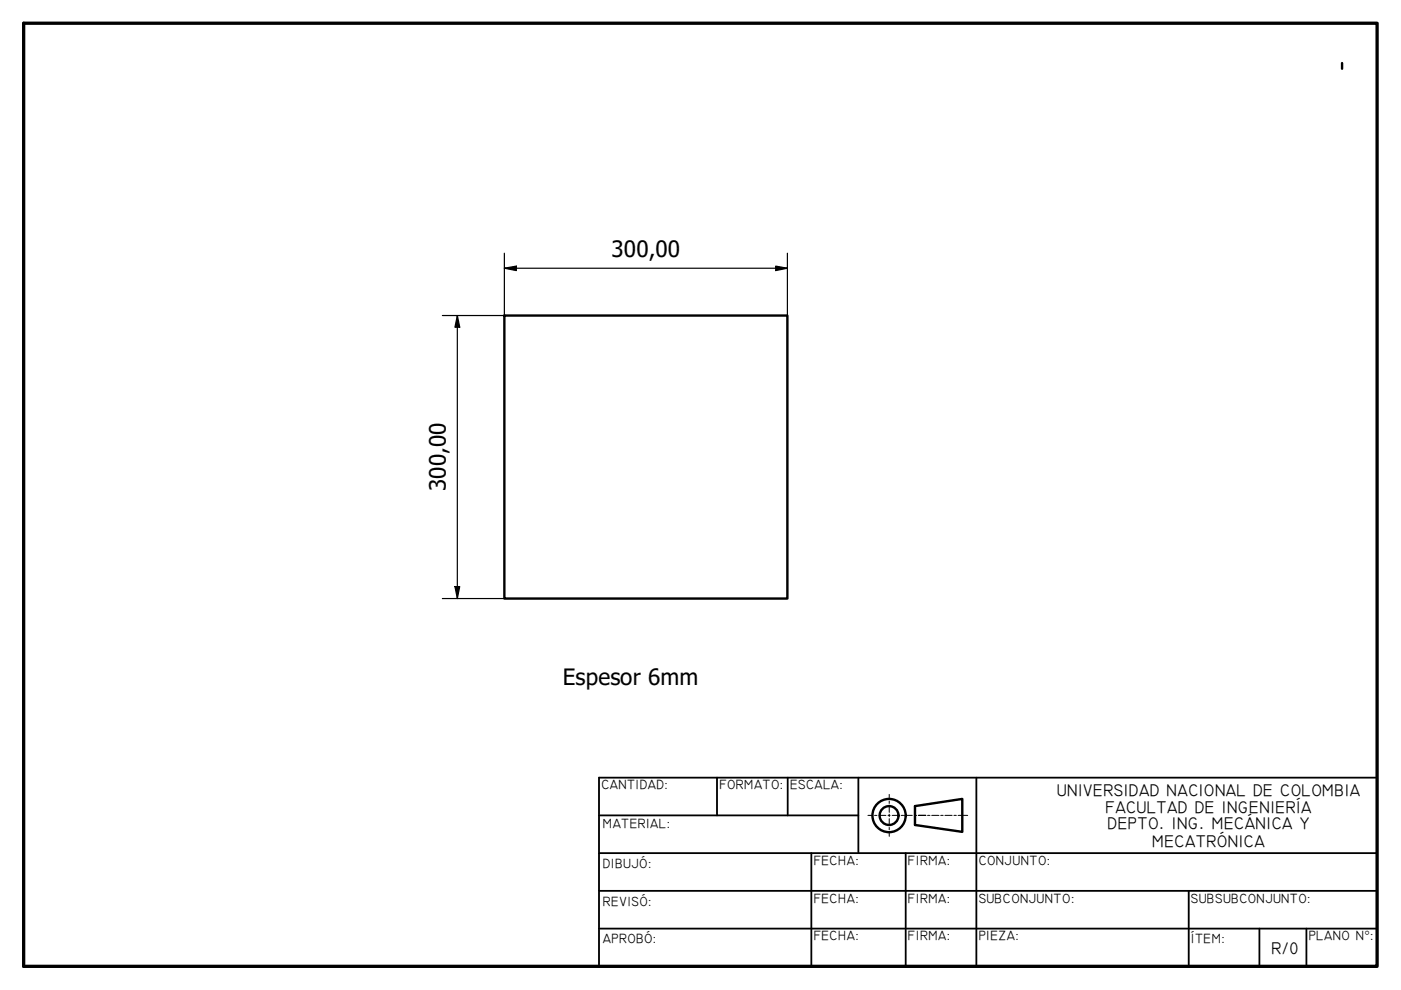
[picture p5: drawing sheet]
<svg xmlns="http://www.w3.org/2000/svg" width="297mm" height="210mm" viewBox="0 0 297 210" stroke-linecap="round" stroke-linejoin="round" font-family="sans-serif">
<!-- layer: Visible (ISO) -->
<path d="M284.5 13.4v1.2M106.9 66.9h60v60h-60z" fill="none" stroke="#000" stroke-width=".51"/>
<!-- layer: Border (ISO) -->
<path d="M5 4.9h287v200h-287z" fill="none" stroke="#000" stroke-width=".7"/>
<!-- layer: Title (ISO) -->
<g fill="none" stroke="#000" stroke-width=".38">
<path d="M127 172.9h55M127 164.9h165v40h-165zM152 164.9v8M167 164.9v8M182 164.9v15.9M207 164.9v40M127 180.9h165M127 188.9h165M127 196.9h165M172 180.9v24M192 180.9v24M252 188.9v16"/>
<path d="M267 196.9v8M277 196.9v8"/>
</g>
<g fill="none" stroke="#000" stroke-width=".21">
<path d="M184 172.9h1M185.4 172.9h.5M186.4 172.9h1.4M188.3 172.9h.4M188.5 168.4v1.1M188.5 176.4v.9M188.5 169.8v.5M188.5 170.7v1.5M188.5 172.6v.5M188.5 173.6v1.4M188.5 175.4v.5M189.2 172.9h1.4"/>
<path d="M191.1 172.9h.5M192 172.9h1.4M193.9 172.9h.5M194.8 172.9h1.5M196.7 172.9h.5M197.5 172.9h1.6M199.5 172.9h.5M200.3 172.9h1.6M202.2 172.9h.6M203.1 172.9h2.1"/>
</g>
<g fill="none" stroke="#000" stroke-width=".51">
<path d="M194 170.9l10-1.5v7l-10-1.5z"/>
<circle cx="188.5" cy="172.9" r="3.5"/>
<circle cx="188.5" cy="172.9" r="2"/>
</g>
<!-- layer: Sketch Geometry (ISO) -->
<path d="M194.8 172.9h1.5" fill="none" stroke="#000" stroke-width=".25"/>
<!-- layer: Dimension (ISO) -->
<path d="M106.9 56.9l2.6-.5v1zM106.9 56.9h60M106.9 53.7v13.2h-13.1M164.5 56.4l2.4 .5-2.4 .5zM166.9 53.7v13.2M97 66.9l.5 2.5h-1zM97 66.9v60M93.8 126.9h13.1M96.5 124.4h1l-.5 2.5z" fill="none" stroke="#000" stroke-width=".25"/>
<g fill="#000">
<path d="M106.9 56.9l2.6-.5v1z" fill-rule="evenodd"/>
<path d="M164.5 56.4l2.4 .5-2.4 .5z" fill-rule="evenodd"/>
<path d="M97 66.9l.5 2.5h-1z" fill-rule="evenodd"/>
<path d="M96.5 124.4h1l-.5 2.5z" fill-rule="evenodd"/>
</g>
<g font-size="4.8">
<text x="129.7" y="54.5">300,00</text>
<text x="94.6" y="104.2" transform="rotate(-90 94.6 104.2)">300,00</text>
<text x="119.3" y="145.3">Espesor 6mm</text>
</g>
<g font-size="3.6">
<text x="224.1" y="168.7">UNIVERSIDAD NACIONAL DE COLOMBIA</text>
<text x="234.4" y="172.3">FACULTAD DE INGENIERÍA</text>
<text x="234.8" y="175.9">DEPTO. ING. MECÁNICA Y</text>
<text x="244.3" y="179.5">MECATRÓNICA</text>
<text x="269.6" y="202.2">R/0</text>
</g>
<g font-size="2.9">
<text x="127.5" y="167.4">CANTIDAD:</text>
<text x="152.5" y="167.4">FORMATO:</text>
<text x="167.5" y="167.4">ESCALA:</text>
<text x="127.8" y="175.5">MATERIAL:</text>
<text x="127.8" y="184">DIBUJÓ:</text>
<text x="172.5" y="183.4">FECHA:</text>
<text x="192.5" y="183.4">FIRMA:</text>
<text x="207.5" y="183.4">CONJUNTO:</text>
<text x="127.8" y="192">REVISÓ:</text>
<text x="172.5" y="191.4">FECHA:</text>
<text x="192.5" y="191.4">FIRMA:</text>
<text x="207.5" y="191.4">SUBCONJUNTO:</text>
<text x="252.5" y="191.4">SUBSUBCONJUNTO:</text>
<text x="127.8" y="200">APROBÓ:</text>
<text x="172.5" y="199.4">FECHA:</text>
<text x="192.5" y="199.4">FIRMA:</text>
<text x="207.5" y="199.4">PIEZA:</text>
<text x="252.5" y="200">ÍTEM:</text>
<text x="277.5" y="199.4">PLANO N°:</text>
</g>
</svg>
